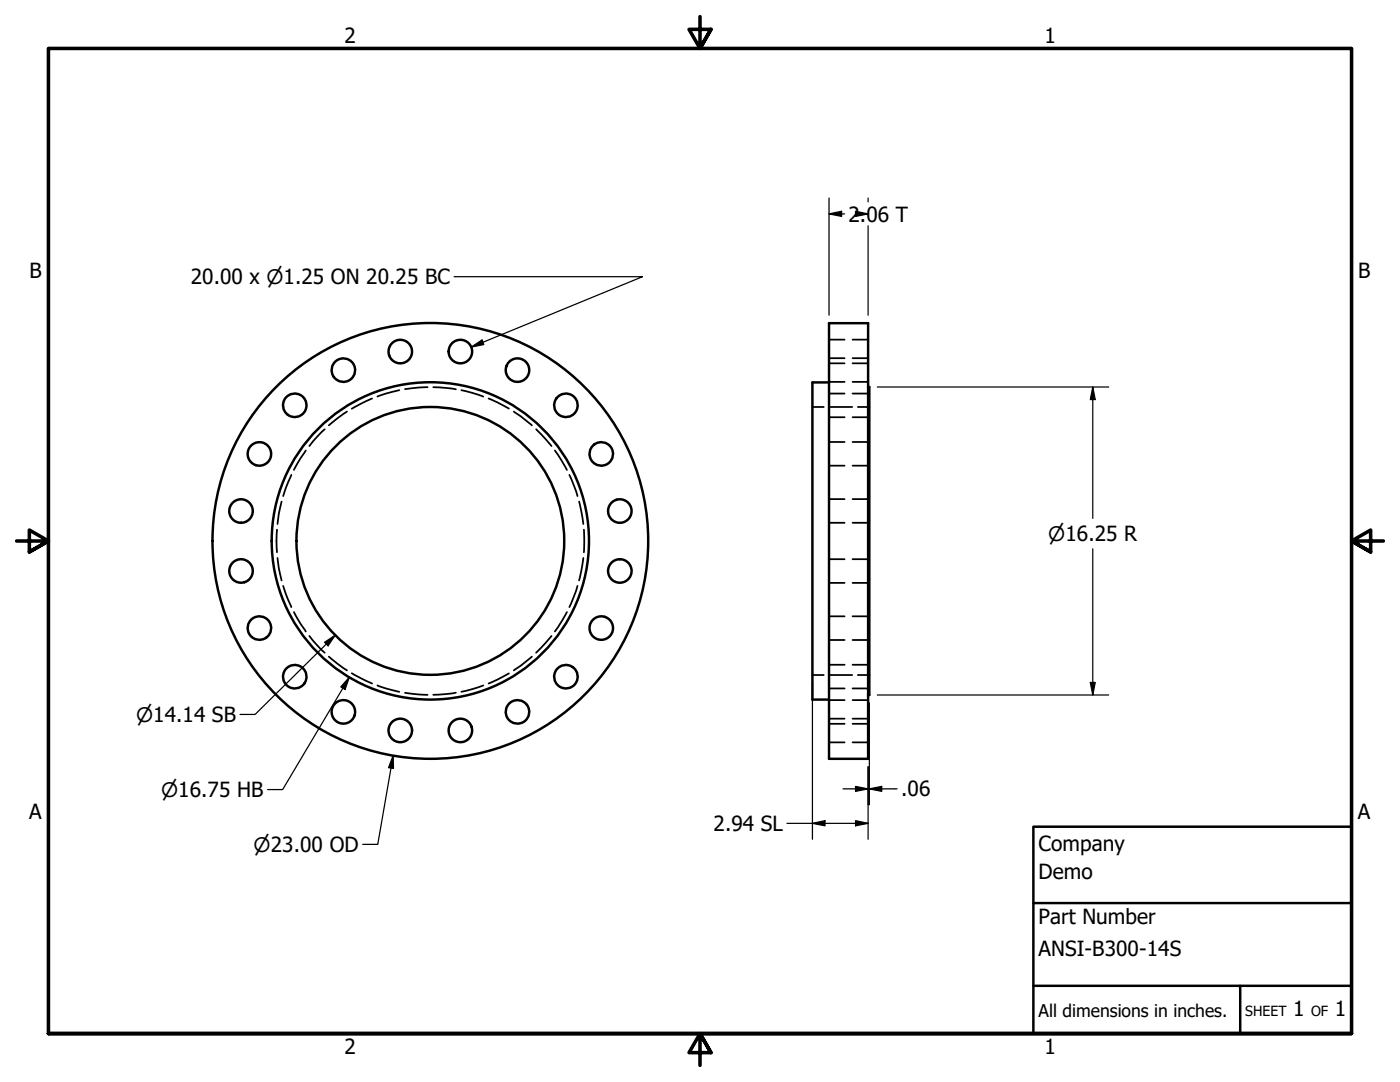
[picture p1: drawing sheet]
<svg xmlns="http://www.w3.org/2000/svg" width="279mm" height="216mm" viewBox="0 0 279 216" stroke-linecap="round" stroke-linejoin="round" font-family="sans-serif">
<!-- layer: Hidden (ANSI) -->
<g fill="none" stroke="#000" stroke-width=".35">
<path d="M74.3 79.5l-4.1 2.1M79.7 77.9l-4.4 1.2M85.3 77.3l-4.5 .3M86.5 77.3l4.5 .4M92.1 77.9l4.3 1.2M97.5 79.5l4.1 2M165.5 76.2h3.1M165.5 71.5h3.1M165.5 78.5h3.1M165.5 72.5h3.1M165.5 67.8h3.1M170.1 76.2h3.1"/>
<path d="M170.1 71.5h3.1M170.1 78.5h3.1M170.1 72.5h3.1M170.1 67.8h3.1M58.1 94.8l-1.6 4.2M61 89.9l-2.3 3.9M64.8 85.7l-1.4 1.4-1.7 1.9M69.3 82.1l-3.7 2.8M102.6 82.1l3.6 2.8M107 85.7l3.1 3.3M110.7 89.9l2.4 3.9M113.6 94.8l1.7 4.2"/>
<path d="M162.1 81.2h2.3M165.5 83.3h3.1M165.5 92.9h3.1M165.5 88.2h3.1M165.5 99.6h3.1M165.5 81.2h4.6M170.1 83.3h3.1M170.1 92.9h3.1M170.1 88.2h3.1M170.1 99.6h3.1M171.2 81.2h2.3M55.3 105.7l-.1 2.2 .1 2.3"/>
<path d="M55.4 111.3l.2 2 .6 2.5M56.2 100.1l-.6 2.5-.2 2M56.5 116.9l1.6 4.2M115.3 116.9l-1.7 4.2M115.6 100.1l.8 4.5M116.4 111.3l-.8 4.5M116.5 105.7v4.5M165.5 104.3h3.1M165.5 116.3h3.1M165.5 111.6h3.1M170.1 104.3h3.1M170.1 116.3h3.1"/>
<path d="M170.1 111.6h3.1M58.7 122.1l2.3 3.9M61.7 126.9l1.7 1.9 1.4 1.4M65.6 131l3.7 2.8M70.2 134.3l4.1 2.1M75.3 136.8l4.4 1.2M80.8 138.3l4.5 .3M91 138.2l-4.5 .4M96.4 136.8l-4.3 1.2M101.6 134.4l-4.1 2M106.2 131l-3.6 2.8M110.1 126.9l-3.1 3.3"/>
<path d="M113.1 122.1l-2.4 3.9M162.1 134.7h2.3M165.5 127.7h3.1M165.5 123h3.1M165.5 137.4h3.1M165.5 132.6h3.1M165.5 139.7h3.1M165.5 134.7h4.6M170.1 127.7h3.1M170.1 123h3.1M170.1 137.4h3.1M170.1 132.6h3.1"/>
<path d="M170.1 139.7h3.1M171.2 134.7h2.3M165.5 144.4h3.1M165.5 148.1h3.1M165.5 143.4h3.1M170.1 144.4h3.1M170.1 148.1h3.1M170.1 143.4h3.1"/>
</g>
<!-- layer: Visible (ANSI) -->
<g fill="none" stroke="#000" stroke-width=".49">
<path d="M165.5 64.5h7.7v86.9h-7.7zM165.5 76.3h-3.4v63.3h3.4M173.2 77.2h.3v61.5h-.3"/>
<circle cx="68.5" cy="73.9" r="2.35"/>
<circle cx="79.9" cy="70.2" r="2.35"/>
<circle cx="91.9" cy="70.2" r="2.35"/>
<circle cx="103.3" cy="73.9" r="2.35"/>
<circle cx="51.8" cy="90.6" r="2.35"/>
<circle cx="58.8" cy="80.9" r="2.35"/>
<circle cx="112.9" cy="80.9" r="2.35"/>
<circle cx="120" cy="90.6" r="2.35"/>
<circle cx="48.1" cy="113.9" r="2.35"/>
<circle cx="48.1" cy="102" r="2.35"/>
<circle cx="85.9" cy="107.9" r="26.7"/>
<circle cx="85.9" cy="107.9" r="31.7"/>
<circle cx="85.9" cy="107.9" r="43.5"/>
<circle cx="123.7" cy="113.9" r="2.35"/>
<circle cx="123.7" cy="102" r="2.35"/>
<circle cx="51.8" cy="125.3" r="2.35"/>
<circle cx="58.8" cy="135" r="2.35"/>
<circle cx="112.9" cy="135" r="2.35"/>
<circle cx="120" cy="125.3" r="2.35"/>
<circle cx="68.5" cy="142" r="2.35"/>
<circle cx="79.9" cy="145.7" r="2.35"/>
<circle cx="91.9" cy="145.7" r="2.35"/>
<circle cx="103.3" cy="142" r="2.35"/>
</g>
<!-- layer: Border (ANSI) -->
<path d="M139.7 3.3v6.4l-2.2-3.8h4.4l-2.2 3.8 2.2-3.8M3.3 107.9h6.4l-3.8-2.1v4.3l3.8-2.2-3.8 2.2M276.1 107.9h-6.4l3.8-2.1v4.3l-3.8-2.2 3.8 2.2M9.7 206.2v-196.5h260v196.5h-260h260M141.9 210l-2.2-3.8 2.2 3.8h-4.4l2.2-3.8v6.4" fill="none" stroke="#000" stroke-width=".71"/>
<!-- layer: Title (ANSI) -->
<path d="M206.2 165h63.5v41.2h-63.5zM206.2 196.7h63.5M206.2 180.2h63.5M247.5 196.7v9.5" fill="none" stroke="#000" stroke-width=".49"/>
<!-- layer: Dimension (ANSI) -->
<g fill="none" stroke="#000" stroke-width=".25">
<path d="M165.5 39.5v23.4M173.2 39.5v.8M90.6 55.2h37.6l-34.1 14.1M165.5 42.7l2.5-.5v1zM165.5 42.7h3.1M170.7 42.2l2.5 .5-2.5 .5zM170.7 42.7h2.5M173.2 45v17.9M94.1 69.3l2.1-1.5 .4 1zM175.1 77.2h46.2M218.1 77.2l.5 2.5h-1zM218.1 77.2v26.2"/>
<path d="M218.1 109.5v29.2M64.8 128.2l2.1-1.4-1.4 2.1zM66.9 126.8l-16 15.8h-3M69.7 135.1l-.8 2.5-.9-.5zM69.7 135.1l-13.3 22.5h-3M162.1 136.3v31.2M175.1 138.7h46.2M217.6 136.2h1l-.5 2.5zM78.5 150.8v2.5l-1-.1zM78.5 150.8l-3.1 17.7h-3M168.2 157.4h5M170.7 156.9l2.5 .5-2.5 .5z"/>
<path d="M173.2 153v14.5M173.5 157.4l2.5-.5v1zM173.5 157.4h5.5M173.5 140.3v20.3M157.1 164.3h16.1M162.1 164.3l2.5-.5v1zM170.7 163.8l2.5 .5-2.5 .5z"/>
</g>
<g fill="#000">
<path d="M165.5 42.7l2.5-.5v1z" fill-rule="evenodd"/>
<path d="M170.7 42.2l2.5 .5-2.5 .5z" fill-rule="evenodd"/>
<path d="M94.1 69.3l2.1-1.5 .4 1z" fill-rule="evenodd"/>
<path d="M218.1 77.2l.5 2.5h-1z" fill-rule="evenodd"/>
<path d="M64.8 128.2l2.1-1.4-1.4 2.1z" fill-rule="evenodd"/>
<path d="M69.7 135.1l-.8 2.5-.9-.5z" fill-rule="evenodd"/>
<path d="M217.6 136.2h1l-.5 2.5z" fill-rule="evenodd"/>
<path d="M78.5 150.8v2.5l-1-.1z" fill-rule="evenodd"/>
<path d="M170.7 156.9l2.5 .5-2.5 .5z" fill-rule="evenodd"/>
<path d="M173.5 157.4l2.5-.5v1z" fill-rule="evenodd"/>
<path d="M162.1 164.3l2.5-.5v1z" fill-rule="evenodd"/>
<path d="M170.7 163.8l2.5 .5-2.5 .5z" fill-rule="evenodd"/>
</g>
<g font-size="4.2">
<text x="68.7" y="8.6">2</text>
<text x="208.4" y="8.6">1</text>
<text x="169.4" y="44.2">2.06 T</text>
<text x="5.9" y="55.5">B</text>
<text x="38.1" y="56.7">20.00 x ⌀1.25 ON 20.25 BC</text>
<text x="271" y="55.5">B</text>
<text x="179.8" y="158.9">.06</text>
<text x="5.8" y="163.4">A</text>
<text x="142.4" y="165.8">2.94 SL</text>
<text x="271" y="163.4">A</text>
<text x="207.3" y="169.8">Company</text>
<text x="207.3" y="175.4">Demo</text>
<text x="207.3" y="184.4">Part Number</text>
<text x="207.3" y="190.7">ANSI-B300-14S</text>
<text x="258.1" y="202.8">1</text>
<text x="266.4" y="202.8">1</text>
<text x="68.7" y="210.3">2</text>
<text x="208.4" y="210.3">1</text>
</g>
<g font-size="4">
<text x="209.2" y="107.9">⌀16.25 R</text>
<text x="27.2" y="144">⌀14.14 SB</text>
<text x="32.2" y="159">⌀16.75 HB</text>
<text x="50.6" y="170">⌀23.00 OD</text>
</g>
<text font-size="3.5" x="207.3" y="202.9">All dimensions in inches.</text>
<g font-size="2.8">
<text x="248.5" y="202.8">SHEET</text>
<text x="261.7" y="202.8">OF</text>
</g>
</svg>
